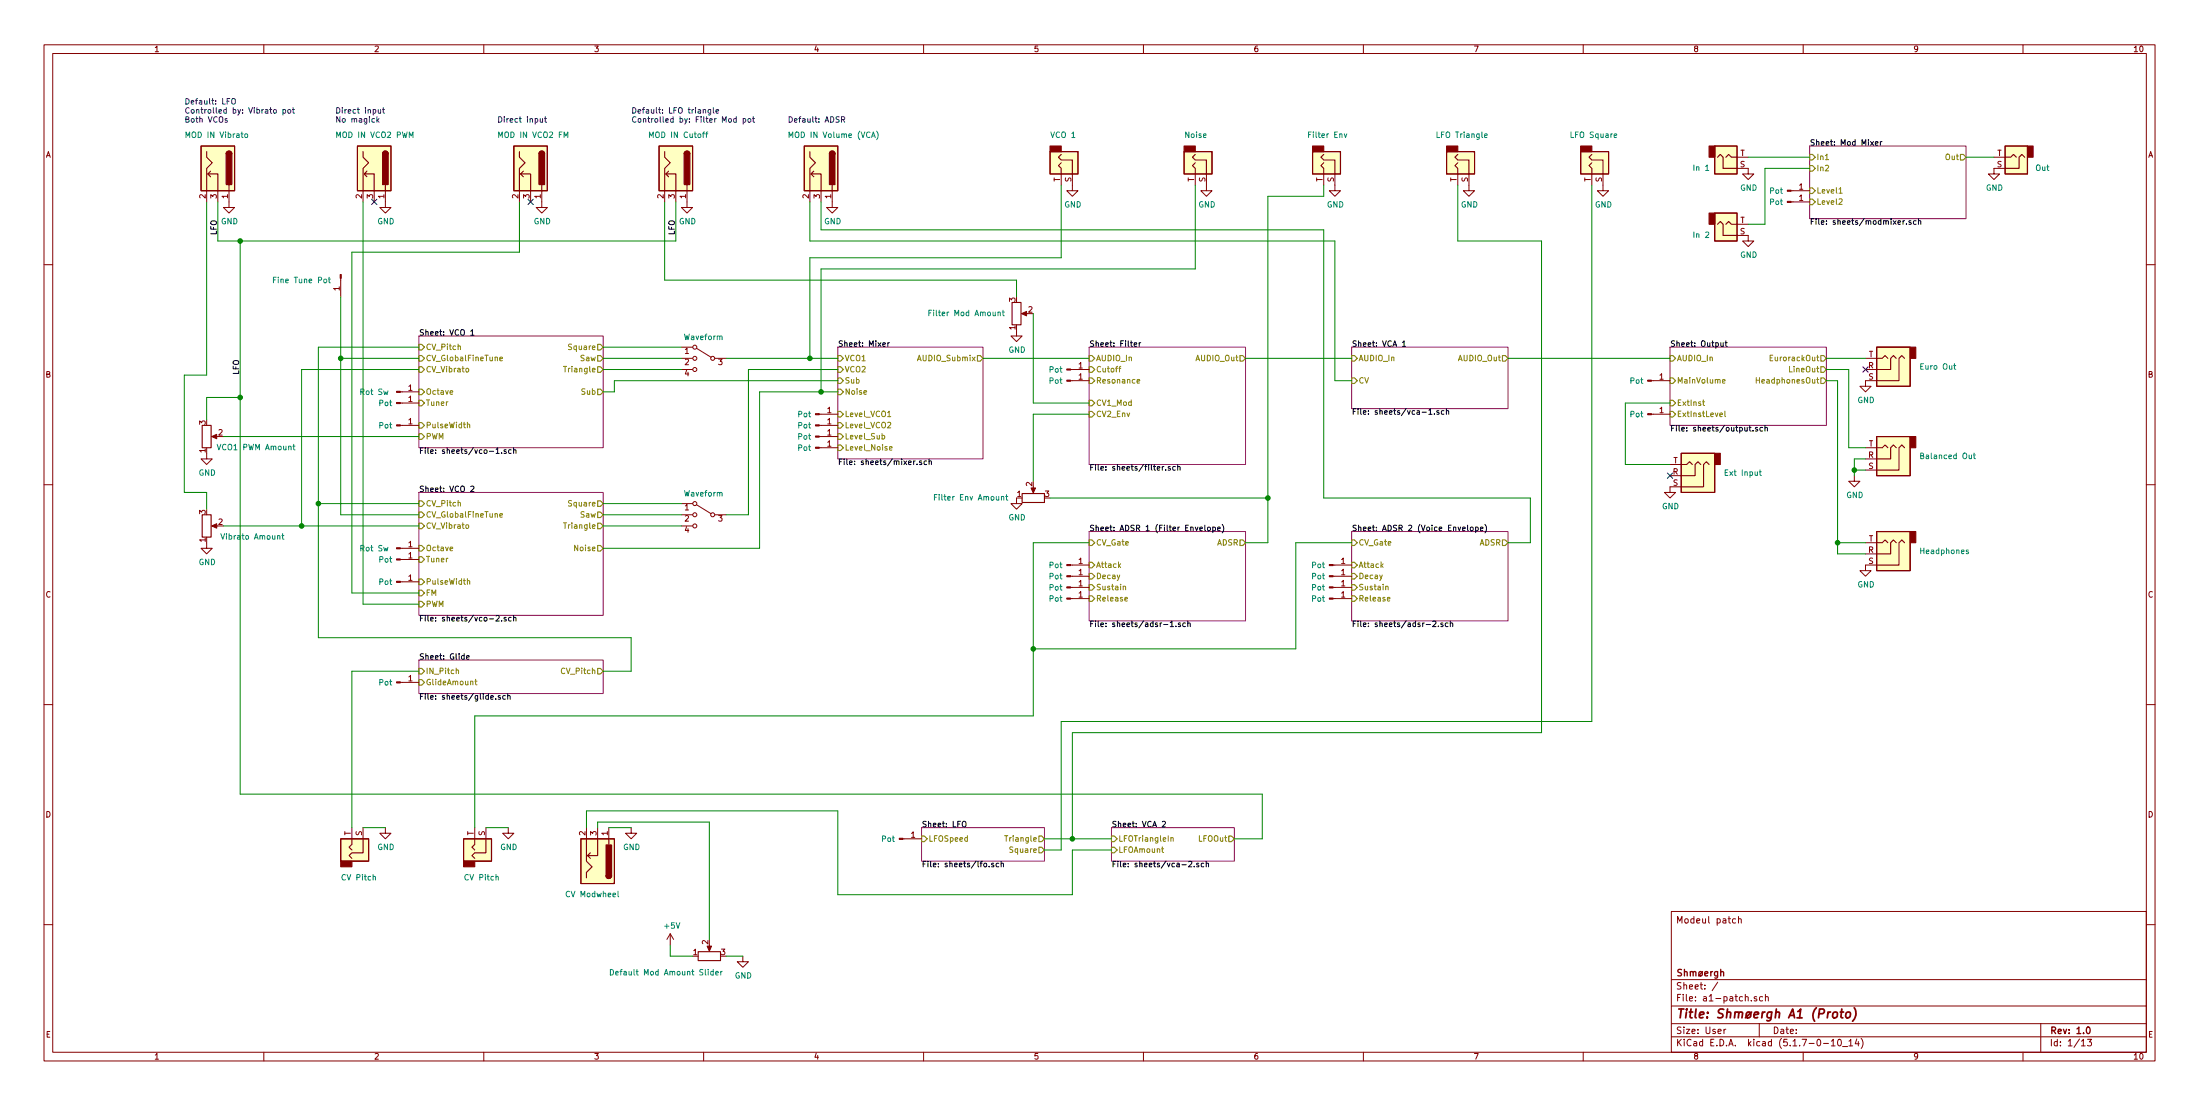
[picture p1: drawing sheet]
EESchema Schematic File Version 4
EELAYER 30 0
EELAYER END
$Descr User 19686 9882
encoding utf-8
Sheet 1 13
Title "Shmøergh A1 (Proto)"
Date ""
Rev "1.0"
Comp "Shmøergh"
Comment1 ""
Comment2 ""
Comment3 ""
Comment4 "Modeul patch"
$EndDescr
$Comp
L Connector:Barrel_Jack_Switch J?
U 1 1
P 1950 1500
F 0 "J?" V 1961 1680 50  0001 L CNN
F 1 "MOD IN Vibrato" V 1650 1200 50  0000 L CNN
F 2 "" H 2000 1460 50  0001 C CNN
F 3 "~" H 2000 1460 50  0001 C CNN
	1    1950 1500
	0    1    1    0   
$EndComp
Wire Wire Line
	5400 3100 6100 3100
$Comp
L Connector:Conn_01x01_Male J?
U 1 1
P 7300 3800
F 0 "J?" H 7408 3981 50  0001 C CNN
F 1 "Pot" H 7200 3800 50  0000 C CNN
F 2 "" H 7300 3800 50  0001 C CNN
F 3 "~" H 7300 3800 50  0001 C CNN
	1    7300 3800
	1    0    0    -1  
$EndComp
$Comp
L Connector:Conn_01x01_Male J?
U 1 1
P 7300 3900
F 0 "J?" H 7408 4081 50  0001 C CNN
F 1 "Pot" H 7200 3900 50  0000 C CNN
F 2 "" H 7300 3900 50  0001 C CNN
F 3 "~" H 7300 3900 50  0001 C CNN
	1    7300 3900
	1    0    0    -1  
$EndComp
$Comp
L Connector:Conn_01x01_Male J?
U 1 1
P 7300 4000
F 0 "J?" H 7408 4181 50  0001 C CNN
F 1 "Pot" H 7200 4000 50  0000 C CNN
F 2 "" H 7300 4000 50  0001 C CNN
F 3 "~" H 7300 4000 50  0001 C CNN
	1    7300 4000
	1    0    0    -1  
$EndComp
$Comp
L Connector:Conn_01x01_Male J?
U 1 1
P 3550 3500
F 0 "J?" H 3658 3681 50  0001 C CNN
F 1 "Rot Sw" H 3350 3500 50  0000 C CNN
F 2 "" H 3550 3500 50  0001 C CNN
F 3 "~" H 3550 3500 50  0001 C CNN
	1    3550 3500
	1    0    0    -1  
$EndComp
$Comp
L Connector:Conn_01x01_Male J?
U 1 1
P 7300 3700
F 0 "J?" H 7408 3881 50  0001 C CNN
F 1 "Pot" H 7200 3700 50  0000 C CNN
F 2 "" H 7300 3700 50  0001 C CNN
F 3 "~" H 7300 3700 50  0001 C CNN
	1    7300 3700
	1    0    0    -1  
$EndComp
Wire Wire Line
	6100 4500 5400 4500
Wire Wire Line
	6100 4600 5400 4600
Wire Wire Line
	6100 4700 5400 4700
Wire Wire Line
	5400 3300 6100 3300
Wire Wire Line
	5400 3200 6100 3200
Wire Wire Line
	7500 3300 6700 3300
Wire Wire Line
	6700 3300 6700 4600
Wire Wire Line
	6500 4600 6700 4600
Wire Wire Line
	6800 3500 7350 3500
$Comp
L Connector:Conn_01x01_Male J?
U 1 1
P 3550 3800
F 0 "J?" H 3658 3981 50  0001 C CNN
F 1 "Pot" H 3450 3800 50  0000 C CNN
F 2 "" H 3550 3800 50  0001 C CNN
F 3 "~" H 3550 3800 50  0001 C CNN
	1    3550 3800
	1    0    0    -1  
$EndComp
$Comp
L Connector:Conn_01x01_Male J?
U 1 1
P 3550 3600
F 0 "J?" H 3658 3781 50  0001 C CNN
F 1 "Pot" H 3450 3600 50  0000 C CNN
F 2 "" H 3550 3600 50  0001 C CNN
F 3 "~" H 3550 3600 50  0001 C CNN
	1    3550 3600
	1    0    0    -1  
$EndComp
$Comp
L Connector:Conn_01x01_Male J?
U 1 1
P 3550 4900
F 0 "J?" H 3658 5081 50  0001 C CNN
F 1 "Rot Sw" H 3350 4900 50  0000 C CNN
F 2 "" H 3550 4900 50  0001 C CNN
F 3 "~" H 3550 4900 50  0001 C CNN
	1    3550 4900
	1    0    0    -1  
$EndComp
$Comp
L Connector:Conn_01x01_Male J?
U 1 1
P 3550 5200
F 0 "J?" H 3658 5381 50  0001 C CNN
F 1 "Pot" H 3450 5200 50  0000 C CNN
F 2 "" H 3550 5200 50  0001 C CNN
F 3 "~" H 3550 5200 50  0001 C CNN
	1    3550 5200
	1    0    0    -1  
$EndComp
$Comp
L Connector:Conn_01x01_Male J?
U 1 1
P 3550 5000
F 0 "J?" H 3658 5181 50  0001 C CNN
F 1 "Pot" H 3450 5000 50  0000 C CNN
F 2 "" H 3550 5000 50  0001 C CNN
F 3 "~" H 3550 5000 50  0001 C CNN
	1    3550 5000
	1    0    0    -1  
$EndComp
Wire Wire Line
	8800 3200 9750 3200
Wire Wire Line
	5400 4900 6800 4900
Wire Wire Line
	6800 4900 6800 3500
Wire Wire Line
	7500 3400 5500 3400
Wire Wire Line
	5500 3400 5500 3500
Wire Wire Line
	5500 3500 5400 3500
$Comp
L Connector:Conn_01x01_Male J?
U 1 1
P 9550 3300
F 0 "J?" H 9658 3481 50  0001 C CNN
F 1 "Pot" H 9450 3300 50  0000 C CNN
F 2 "" H 9550 3300 50  0001 C CNN
F 3 "~" H 9550 3300 50  0001 C CNN
	1    9550 3300
	1    0    0    -1  
$EndComp
$Comp
L Connector:Conn_01x01_Male J?
U 1 1
P 9550 3400
F 0 "J?" H 9658 3581 50  0001 C CNN
F 1 "Pot" H 9450 3400 50  0000 C CNN
F 2 "" H 9550 3400 50  0001 C CNN
F 3 "~" H 9550 3400 50  0001 C CNN
	1    9550 3400
	1    0    0    -1  
$EndComp
$Comp
L Switch:SW_SP3T SW?
U 1 1
P 6300 3200
F 0 "SW?" H 6300 3483 50  0001 C CNN
F 1 "Waveform" H 6300 3391 50  0000 C CNN
F 2 "" H 5675 3375 50  0001 C CNN
F 3 "~" H 5675 3375 50  0001 C CNN
	1    6300 3200
	-1   0    0    -1  
$EndComp
$Comp
L Switch:SW_SP3T SW?
U 1 1
P 6300 4600
F 0 "SW?" H 6300 4883 50  0001 C CNN
F 1 "Waveform" H 6300 4791 50  0000 C CNN
F 2 "" H 5675 4775 50  0001 C CNN
F 3 "~" H 5675 4775 50  0001 C CNN
	1    6300 4600
	-1   0    0    -1  
$EndComp
Wire Wire Line
	11150 3200 12100 3200
$Comp
L Connector:Conn_01x01_Male J?
U 1 1
P 11900 5350
F 0 "J?" H 12008 5531 50  0001 C CNN
F 1 "Pot" H 11800 5350 50  0000 C CNN
F 2 "" H 11900 5350 50  0001 C CNN
F 3 "~" H 11900 5350 50  0001 C CNN
	1    11900 5350
	1    0    0    -1  
$EndComp
$Comp
L Connector:Conn_01x01_Male J?
U 1 1
P 11900 5250
F 0 "J?" H 12008 5431 50  0001 C CNN
F 1 "Pot" H 11800 5250 50  0000 C CNN
F 2 "" H 11900 5250 50  0001 C CNN
F 3 "~" H 11900 5250 50  0001 C CNN
	1    11900 5250
	1    0    0    -1  
$EndComp
$Comp
L Connector:Conn_01x01_Male J?
U 1 1
P 11900 5150
F 0 "J?" H 12008 5331 50  0001 C CNN
F 1 "Pot" H 11800 5150 50  0000 C CNN
F 2 "" H 11900 5150 50  0001 C CNN
F 3 "~" H 11900 5150 50  0001 C CNN
	1    11900 5150
	1    0    0    -1  
$EndComp
$Comp
L Connector:Conn_01x01_Male J?
U 1 1
P 11900 5050
F 0 "J?" H 12008 5231 50  0001 C CNN
F 1 "Pot" H 11800 5050 50  0000 C CNN
F 2 "" H 11900 5050 50  0001 C CNN
F 3 "~" H 11900 5050 50  0001 C CNN
	1    11900 5050
	1    0    0    -1  
$EndComp
Wire Wire Line
	13500 4850 13700 4850
Wire Wire Line
	11350 4450 11350 4850
Wire Wire Line
	11350 4850 11150 4850
$Comp
L Connector:Conn_01x01_Male J?
U 1 1
P 9550 5050
F 0 "J?" H 9658 5231 50  0001 C CNN
F 1 "Pot" H 9450 5050 50  0000 C CNN
F 2 "" H 9550 5050 50  0001 C CNN
F 3 "~" H 9550 5050 50  0001 C CNN
	1    9550 5050
	1    0    0    -1  
$EndComp
$Comp
L Connector:Conn_01x01_Male J?
U 1 1
P 9550 5150
F 0 "J?" H 9658 5331 50  0001 C CNN
F 1 "Pot" H 9450 5150 50  0000 C CNN
F 2 "" H 9550 5150 50  0001 C CNN
F 3 "~" H 9550 5150 50  0001 C CNN
	1    9550 5150
	1    0    0    -1  
$EndComp
$Comp
L Connector:Conn_01x01_Male J?
U 1 1
P 9550 5250
F 0 "J?" H 9658 5431 50  0001 C CNN
F 1 "Pot" H 9450 5250 50  0000 C CNN
F 2 "" H 9550 5250 50  0001 C CNN
F 3 "~" H 9550 5250 50  0001 C CNN
	1    9550 5250
	1    0    0    -1  
$EndComp
$Comp
L Connector:Conn_01x01_Male J?
U 1 1
P 9550 5350
F 0 "J?" H 9658 5531 50  0001 C CNN
F 1 "Pot" H 9450 5350 50  0000 C CNN
F 2 "" H 9550 5350 50  0001 C CNN
F 3 "~" H 9550 5350 50  0001 C CNN
	1    9550 5350
	1    0    0    -1  
$EndComp
Wire Wire Line
	13700 4850 13700 4450
Wire Wire Line
	13700 4450 11850 4450
$Comp
L Connector:Conn_01x01_Male J?
U 1 1
P 14750 3400
F 0 "J?" H 14858 3581 50  0001 C CNN
F 1 "Pot" H 14650 3400 50  0000 C CNN
F 2 "" H 14750 3400 50  0001 C CNN
F 3 "~" H 14750 3400 50  0001 C CNN
	1    14750 3400
	1    0    0    -1  
$EndComp
$Comp
L Connector:Conn_01x01_Male J?
U 1 1
P 14750 3700
F 0 "J?" H 14858 3881 50  0001 C CNN
F 1 "Pot" H 14650 3700 50  0000 C CNN
F 2 "" H 14750 3700 50  0001 C CNN
F 3 "~" H 14750 3700 50  0001 C CNN
	1    14750 3700
	1    0    0    -1  
$EndComp
Wire Wire Line
	5400 6000 5650 6000
Wire Wire Line
	5650 6000 5650 5700
Wire Wire Line
	5650 5700 2850 5700
Wire Wire Line
	2850 5700 2850 4500
Wire Wire Line
	2850 4500 3750 4500
Wire Wire Line
	3750 3100 2850 3100
Wire Wire Line
	2850 3100 2850 4500
Connection ~ 2850 4500
$Comp
L Connector:Conn_01x01_Male J?
U 1 1
P 8050 7500
F 0 "J?" H 8158 7681 50  0001 C CNN
F 1 "Pot" H 7950 7500 50  0000 C CNN
F 2 "" H 8050 7500 50  0001 C CNN
F 3 "~" H 8050 7500 50  0001 C CNN
	1    8050 7500
	1    0    0    -1  
$EndComp
Wire Wire Line
	9350 7500 9600 7500
Wire Wire Line
	11050 7500 11300 7500
Wire Wire Line
	11300 7500 11300 7100
Wire Wire Line
	11300 7100 2150 7100
$Comp
L power:GND #PWR?
U 1 1
P 2050 1800
F 0 "#PWR?" H 2050 1550 50  0001 C CNN
F 1 "GND" H 2055 1627 50  0000 C CNN
F 2 "" H 2050 1800 50  0001 C CNN
F 3 "" H 2050 1800 50  0001 C CNN
	1    2050 1800
	1    0    0    -1  
$EndComp
$Comp
L Device:R_POT RV?
U 1 1
P 1850 3900
F 0 "RV?" H 1780 3854 50  0001 R CNN
F 1 "VCO1 PWM Amount" H 2650 4000 50  0000 R CNN
F 2 "" H 1850 3900 50  0001 C CNN
F 3 "~" H 1850 3900 50  0001 C CNN
	1    1850 3900
	1    0    0    1   
$EndComp
Wire Wire Line
	3750 3900 2000 3900
$Comp
L power:GND #PWR?
U 1 1
P 1850 4050
F 0 "#PWR?" H 1850 3800 50  0001 C CNN
F 1 "GND" H 1855 3877 50  0000 C CNN
F 2 "" H 1850 4050 50  0001 C CNN
F 3 "" H 1850 4050 50  0001 C CNN
	1    1850 4050
	1    0    0    -1  
$EndComp
$Comp
L Device:R_POT RV?
U 1 1
P 1850 4700
F 0 "RV?" H 1780 4654 50  0001 R CNN
F 1 "Vibrato Amount" H 2550 4800 50  0000 R CNN
F 2 "" H 1850 4700 50  0001 C CNN
F 3 "~" H 1850 4700 50  0001 C CNN
	1    1850 4700
	1    0    0    1   
$EndComp
$Comp
L power:GND #PWR?
U 1 1
P 1850 4850
F 0 "#PWR?" H 1850 4600 50  0001 C CNN
F 1 "GND" H 1855 4677 50  0000 C CNN
F 2 "" H 1850 4850 50  0001 C CNN
F 3 "" H 1850 4850 50  0001 C CNN
	1    1850 4850
	1    0    0    -1  
$EndComp
Wire Wire Line
	3750 4700 2700 4700
Wire Wire Line
	3750 3300 2700 3300
Wire Wire Line
	2700 3300 2700 4700
Connection ~ 2700 4700
Wire Wire Line
	2700 4700 2000 4700
Wire Wire Line
	1850 4550 1850 4400
Wire Wire Line
	1850 4400 1650 4400
$Comp
L Connector:Conn_01x01_Male J?
U 1 1
P 3050 2450
F 0 "J?" H 3158 2631 50  0001 C CNN
F 1 "Fine Tune Pot" V 3100 2100 50  0000 C CNN
F 2 "" H 3050 2450 50  0001 C CNN
F 3 "~" H 3050 2450 50  0001 C CNN
	1    3050 2450
	0    1    1    0   
$EndComp
Wire Wire Line
	3050 2650 3050 3200
Wire Wire Line
	3050 3200 3750 3200
Wire Wire Line
	3050 3200 3050 4600
Wire Wire Line
	3050 4600 3750 4600
Connection ~ 3050 3200
$Comp
L Connector:Conn_01x01_Male J?
U 1 1
P 3550 6100
F 0 "J?" H 3658 6281 50  0001 C CNN
F 1 "Pot" H 3450 6100 50  0000 C CNN
F 2 "" H 3550 6100 50  0001 C CNN
F 3 "~" H 3550 6100 50  0001 C CNN
	1    3550 6100
	1    0    0    -1  
$EndComp
$Comp
L power:GND #PWR?
U 1 1
P 3450 7400
F 0 "#PWR?" H 3450 7150 50  0001 C CNN
F 1 "GND" H 3455 7227 50  0000 C CNN
F 2 "" H 3450 7400 50  0001 C CNN
F 3 "" H 3450 7400 50  0001 C CNN
	1    3450 7400
	1    0    0    -1  
$EndComp
$Comp
L power:GND #PWR?
U 1 1
P 4550 7400
F 0 "#PWR?" H 4550 7150 50  0001 C CNN
F 1 "GND" H 4555 7227 50  0000 C CNN
F 2 "" H 4550 7400 50  0001 C CNN
F 3 "" H 4550 7400 50  0001 C CNN
	1    4550 7400
	1    0    0    -1  
$EndComp
Wire Wire Line
	12100 4850 11600 4850
Wire Wire Line
	11600 4850 11600 5800
$Comp
L Connector:Barrel_Jack_Switch J?
U 1 1
P 7350 1500
F 0 "J?" V 7361 1680 50  0001 L CNN
F 1 "MOD IN Volume (VCA)" V 7050 1200 50  0000 L CNN
F 2 "" H 7400 1460 50  0001 C CNN
F 3 "~" H 7400 1460 50  0001 C CNN
	1    7350 1500
	0    1    1    0   
$EndComp
$Comp
L power:GND #PWR?
U 1 1
P 7450 1800
F 0 "#PWR?" H 7450 1550 50  0001 C CNN
F 1 "GND" H 7455 1627 50  0000 C CNN
F 2 "" H 7450 1800 50  0001 C CNN
F 3 "" H 7450 1800 50  0001 C CNN
	1    7450 1800
	1    0    0    -1  
$EndComp
$Comp
L Connector:Barrel_Jack_Switch J?
U 1 1
P 6050 1500
F 0 "J?" V 6061 1680 50  0001 L CNN
F 1 "MOD IN Cutoff" V 5750 1250 50  0000 L CNN
F 2 "" H 6100 1460 50  0001 C CNN
F 3 "~" H 6100 1460 50  0001 C CNN
	1    6050 1500
	0    1    1    0   
$EndComp
$Comp
L power:GND #PWR?
U 1 1
P 6150 1800
F 0 "#PWR?" H 6150 1550 50  0001 C CNN
F 1 "GND" H 6155 1627 50  0000 C CNN
F 2 "" H 6150 1800 50  0001 C CNN
F 3 "" H 6150 1800 50  0001 C CNN
	1    6150 1800
	1    0    0    -1  
$EndComp
Wire Wire Line
	11600 5800 9250 5800
Wire Wire Line
	9250 5800 9250 4850
Wire Wire Line
	9250 4850 9750 4850
Connection ~ 9250 5800
Text Label 6050 2100 1    50   ~ 0
LFO
Text Label 1950 2100 1    50   ~ 0
LFO
$Comp
L Connector:Barrel_Jack_Switch J?
U 1 1
P 4750 1500
F 0 "J?" V 4761 1680 50  0001 L CNN
F 1 "MOD IN VCO2 FM" V 4450 1200 50  0000 L CNN
F 2 "" H 4800 1460 50  0001 C CNN
F 3 "~" H 4800 1460 50  0001 C CNN
	1    4750 1500
	0    1    1    0   
$EndComp
NoConn ~ 4750 1800
$Comp
L power:GND #PWR?
U 1 1
P 4850 1800
F 0 "#PWR?" H 4850 1550 50  0001 C CNN
F 1 "GND" H 4855 1627 50  0000 C CNN
F 2 "" H 4850 1800 50  0001 C CNN
F 3 "" H 4850 1800 50  0001 C CNN
	1    4850 1800
	1    0    0    -1  
$EndComp
Wire Wire Line
	3750 5300 3150 5300
Wire Wire Line
	16700 3200 16350 3200
$Comp
L power:GND #PWR?
U 1 1
P 16700 3400
F 0 "#PWR?" H 16700 3150 50  0001 C CNN
F 1 "GND" H 16705 3227 50  0000 C CNN
F 2 "" H 16700 3400 50  0001 C CNN
F 3 "" H 16700 3400 50  0001 C CNN
	1    16700 3400
	1    0    0    -1  
$EndComp
NoConn ~ 16700 3300
$Comp
L power:GND #PWR?
U 1 1
P 16600 4250
F 0 "#PWR?" H 16600 4000 50  0001 C CNN
F 1 "GND" H 16605 4077 50  0000 C CNN
F 2 "" H 16600 4250 50  0001 C CNN
F 3 "" H 16600 4250 50  0001 C CNN
	1    16600 4250
	1    0    0    -1  
$EndComp
Wire Wire Line
	16700 4200 16600 4200
Wire Wire Line
	16600 4200 16600 4250
Wire Wire Line
	16700 4100 16600 4100
Wire Wire Line
	16600 4100 16600 4200
Connection ~ 16600 4200
Wire Wire Line
	16350 3300 16550 3300
Wire Wire Line
	16550 3300 16550 4000
Wire Wire Line
	16700 4000 16550 4000
$Comp
L Connector:AudioJack3 J?
U 1 1
P 16900 3300
F 0 "J?" H 16620 3325 50  0001 R CNN
F 1 "Euro Out" H 16620 3279 50  0000 R CNN
F 2 "" H 16900 3300 50  0001 C CNN
F 3 "~" H 16900 3300 50  0001 C CNN
	1    16900 3300
	-1   0    0    1   
$EndComp
$Comp
L Connector:AudioJack3 J?
U 1 1
P 16900 4100
F 0 "J?" H 16620 4125 50  0001 R CNN
F 1 "Balanced Out" H 16620 4079 50  0000 R CNN
F 2 "" H 16900 4100 50  0001 C CNN
F 3 "~" H 16900 4100 50  0001 C CNN
	1    16900 4100
	-1   0    0    1   
$EndComp
Wire Wire Line
	16350 3400 16450 3400
Wire Wire Line
	16450 3400 16450 4850
Wire Wire Line
	16450 4850 16700 4850
Wire Wire Line
	16450 4850 16450 4950
Wire Wire Line
	16450 4950 16700 4950
Connection ~ 16450 4850
$Comp
L power:GND #PWR?
U 1 1
P 16700 5050
F 0 "#PWR?" H 16700 4800 50  0001 C CNN
F 1 "GND" H 16705 4877 50  0000 C CNN
F 2 "" H 16700 5050 50  0001 C CNN
F 3 "" H 16700 5050 50  0001 C CNN
	1    16700 5050
	1    0    0    -1  
$EndComp
$Comp
L Connector:AudioJack3 J?
U 1 1
P 16900 4950
F 0 "J?" H 16620 4975 50  0001 R CNN
F 1 "Headphones" H 16620 4929 50  0000 R CNN
F 2 "" H 16900 4950 50  0001 C CNN
F 3 "~" H 16900 4950 50  0001 C CNN
	1    16900 4950
	-1   0    0    1   
$EndComp
$Comp
L Connector:AudioJack3 J?
U 1 1
P 15150 4250
F 0 "J?" H 14870 4275 50  0001 R CNN
F 1 "Ext Input" H 14870 4229 50  0000 R CNN
F 2 "" H 15150 4250 50  0001 C CNN
F 3 "~" H 15150 4250 50  0001 C CNN
	1    15150 4250
	-1   0    0    1   
$EndComp
NoConn ~ 14950 4250
$Comp
L power:GND #PWR?
U 1 1
P 14950 4350
F 0 "#PWR?" H 14950 4100 50  0001 C CNN
F 1 "GND" H 14955 4177 50  0000 C CNN
F 2 "" H 14950 4350 50  0001 C CNN
F 3 "" H 14950 4350 50  0001 C CNN
	1    14950 4350
	1    0    0    -1  
$EndComp
Wire Wire Line
	1950 1800 1950 2150
Wire Wire Line
	4650 1800 4650 2250
Wire Wire Line
	4650 2250 3150 2250
Wire Wire Line
	3150 2250 3150 5300
$Comp
L Connector:Barrel_Jack_Switch J?
U 1 1
P 3350 1500
F 0 "J?" V 3361 1680 50  0001 L CNN
F 1 "MOD IN VCO2 PWM" V 3050 1150 50  0000 L CNN
F 2 "" H 3400 1460 50  0001 C CNN
F 3 "~" H 3400 1460 50  0001 C CNN
	1    3350 1500
	0    1    1    0   
$EndComp
NoConn ~ 3350 1800
$Comp
L power:GND #PWR?
U 1 1
P 3450 1800
F 0 "#PWR?" H 3450 1550 50  0001 C CNN
F 1 "GND" H 3455 1627 50  0000 C CNN
F 2 "" H 3450 1800 50  0001 C CNN
F 3 "" H 3450 1800 50  0001 C CNN
	1    3450 1800
	1    0    0    -1  
$EndComp
Wire Wire Line
	3250 1800 3250 5400
Wire Wire Line
	3250 5400 3750 5400
Wire Wire Line
	5950 1800 5950 2500
Wire Wire Line
	6050 1800 6050 2150
Wire Wire Line
	7250 1800 7250 2150
Wire Wire Line
	7250 2150 11950 2150
$Comp
L Connector:AudioJack2 J?
U 1 1
P 9500 1450
F 0 "J?" V 9486 1638 50  0001 L CNN
F 1 "VCO 1" V 9250 1350 50  0000 L CNN
F 2 "" H 9500 1450 50  0001 C CNN
F 3 "~" H 9500 1450 50  0001 C CNN
	1    9500 1450
	0    1    1    0   
$EndComp
$Comp
L power:GND #PWR?
U 1 1
P 9600 1650
F 0 "#PWR?" H 9600 1400 50  0001 C CNN
F 1 "GND" H 9605 1477 50  0000 C CNN
F 2 "" H 9600 1650 50  0001 C CNN
F 3 "" H 9600 1650 50  0001 C CNN
	1    9600 1650
	1    0    0    -1  
$EndComp
$Comp
L Connector:AudioJack2 J?
U 1 1
P 10700 1450
F 0 "J?" V 10686 1638 50  0001 L CNN
F 1 "Noise" V 10450 1350 50  0000 L CNN
F 2 "" H 10700 1450 50  0001 C CNN
F 3 "~" H 10700 1450 50  0001 C CNN
	1    10700 1450
	0    1    1    0   
$EndComp
$Comp
L Connector:AudioJack2 J?
U 1 1
P 11850 1450
F 0 "J?" V 11836 1638 50  0001 L CNN
F 1 "Filter Env" V 11600 1300 50  0000 L CNN
F 2 "" H 11850 1450 50  0001 C CNN
F 3 "~" H 11850 1450 50  0001 C CNN
	1    11850 1450
	0    1    1    0   
$EndComp
$Comp
L Connector:AudioJack2 J?
U 1 1
P 13050 1450
F 0 "J?" V 13036 1638 50  0001 L CNN
F 1 "LFO Triangle" V 12800 1250 50  0000 L CNN
F 2 "" H 13050 1450 50  0001 C CNN
F 3 "~" H 13050 1450 50  0001 C CNN
	1    13050 1450
	0    1    1    0   
$EndComp
$Comp
L Connector:AudioJack2 J?
U 1 1
P 14250 1450
F 0 "J?" V 14236 1638 50  0001 L CNN
F 1 "LFO Square" V 14000 1250 50  0000 L CNN
F 2 "" H 14250 1450 50  0001 C CNN
F 3 "~" H 14250 1450 50  0001 C CNN
	1    14250 1450
	0    1    1    0   
$EndComp
$Comp
L power:GND #PWR?
U 1 1
P 10800 1650
F 0 "#PWR?" H 10800 1400 50  0001 C CNN
F 1 "GND" H 10805 1477 50  0000 C CNN
F 2 "" H 10800 1650 50  0001 C CNN
F 3 "" H 10800 1650 50  0001 C CNN
	1    10800 1650
	1    0    0    -1  
$EndComp
$Comp
L power:GND #PWR?
U 1 1
P 11950 1650
F 0 "#PWR?" H 11950 1400 50  0001 C CNN
F 1 "GND" H 11955 1477 50  0000 C CNN
F 2 "" H 11950 1650 50  0001 C CNN
F 3 "" H 11950 1650 50  0001 C CNN
	1    11950 1650
	1    0    0    -1  
$EndComp
$Comp
L power:GND #PWR?
U 1 1
P 13150 1650
F 0 "#PWR?" H 13150 1400 50  0001 C CNN
F 1 "GND" H 13155 1477 50  0000 C CNN
F 2 "" H 13150 1650 50  0001 C CNN
F 3 "" H 13150 1650 50  0001 C CNN
	1    13150 1650
	1    0    0    -1  
$EndComp
$Comp
L power:GND #PWR?
U 1 1
P 14350 1650
F 0 "#PWR?" H 14350 1400 50  0001 C CNN
F 1 "GND" H 14355 1477 50  0000 C CNN
F 2 "" H 14350 1650 50  0001 C CNN
F 3 "" H 14350 1650 50  0001 C CNN
	1    14350 1650
	1    0    0    -1  
$EndComp
$Comp
L Device:R_POT RV?
U 1 1
P 9100 2800
F 0 "RV?" H 9030 2754 50  0001 R CNN
F 1 "Filter Mod Amount" H 9000 2800 50  0000 R CNN
F 2 "" H 9100 2800 50  0001 C CNN
F 3 "~" H 9100 2800 50  0001 C CNN
	1    9100 2800
	1    0    0    1   
$EndComp
Wire Wire Line
	9250 2800 9250 3600
Wire Wire Line
	9250 3600 9750 3600
Wire Wire Line
	9100 2500 9100 2650
Wire Wire Line
	5950 2500 9100 2500
$Comp
L power:GND #PWR?
U 1 1
P 9100 2950
F 0 "#PWR?" H 9100 2700 50  0001 C CNN
F 1 "GND" H 9105 2777 50  0000 C CNN
F 2 "" H 9100 2950 50  0001 C CNN
F 3 "" H 9100 2950 50  0001 C CNN
	1    9100 2950
	1    0    0    -1  
$EndComp
$Comp
L Device:R_POT RV?
U 1 1
P 9250 4450
F 0 "RV?" H 9180 4404 50  0001 R CNN
F 1 "Filter Env Amount" V 9250 5350 50  0000 R CNN
F 2 "" H 9250 4450 50  0001 C CNN
F 3 "~" H 9250 4450 50  0001 C CNN
	1    9250 4450
	0    -1   -1   0   
$EndComp
$Comp
L power:GND #PWR?
U 1 1
P 9100 4450
F 0 "#PWR?" H 9100 4200 50  0001 C CNN
F 1 "GND" H 9105 4277 50  0000 C CNN
F 2 "" H 9100 4450 50  0001 C CNN
F 3 "" H 9100 4450 50  0001 C CNN
	1    9100 4450
	1    0    0    -1  
$EndComp
Wire Wire Line
	11350 4450 9400 4450
Wire Wire Line
	9250 4300 9250 3700
Wire Wire Line
	9250 3700 9750 3700
Wire Wire Line
	7350 3500 7350 2400
Wire Wire Line
	7350 2400 10700 2400
Wire Wire Line
	10700 2400 10700 1650
Connection ~ 7350 3500
Wire Wire Line
	7350 3500 7500 3500
Wire Wire Line
	7250 2300 9500 2300
Wire Wire Line
	9500 2300 9500 1650
Wire Wire Line
	6500 3200 7250 3200
Wire Wire Line
	7250 2300 7250 3200
Connection ~ 7250 3200
Wire Wire Line
	7250 3200 7500 3200
Wire Wire Line
	14950 3600 14550 3600
Wire Wire Line
	14550 3600 14550 4150
Wire Wire Line
	14550 4150 14950 4150
Wire Wire Line
	9600 7500 9600 6550
Wire Wire Line
	9600 6550 13800 6550
Wire Wire Line
	13800 6550 13800 2150
Wire Wire Line
	13800 2150 13050 2150
Wire Wire Line
	13050 2150 13050 1650
Connection ~ 9600 7500
Wire Wire Line
	9600 7500 9950 7500
Wire Wire Line
	9350 7600 9500 7600
Wire Wire Line
	9500 7600 9500 6450
Wire Wire Line
	9500 6450 14250 6450
Wire Wire Line
	14250 6450 14250 1650
Wire Wire Line
	13500 3200 14950 3200
$Comp
L Connector:Conn_01x01_Male J?
U 1 1
P 16000 1700
F 0 "J?" H 16108 1881 50  0001 C CNN
F 1 "Pot" H 15900 1700 50  0000 C CNN
F 2 "" H 16000 1700 50  0001 C CNN
F 3 "~" H 16000 1700 50  0001 C CNN
	1    16000 1700
	1    0    0    -1  
$EndComp
$Comp
L Connector:Conn_01x01_Male J?
U 1 1
P 16000 1800
F 0 "J?" H 16108 1981 50  0001 C CNN
F 1 "Pot" H 15900 1800 50  0000 C CNN
F 2 "" H 16000 1800 50  0001 C CNN
F 3 "~" H 16000 1800 50  0001 C CNN
	1    16000 1800
	1    0    0    -1  
$EndComp
$Comp
L Connector:AudioJack2 J?
U 1 1
P 15450 1400
F 0 "J?" V 15436 1588 50  0001 L CNN
F 1 "In 1" H 15150 1500 50  0000 L CNN
F 2 "" H 15450 1400 50  0001 C CNN
F 3 "~" H 15450 1400 50  0001 C CNN
	1    15450 1400
	1    0    0    1   
$EndComp
Wire Wire Line
	15650 1400 16200 1400
$Comp
L power:GND #PWR?
U 1 1
P 15650 1500
F 0 "#PWR?" H 15650 1250 50  0001 C CNN
F 1 "GND" H 15655 1327 50  0000 C CNN
F 2 "" H 15650 1500 50  0001 C CNN
F 3 "" H 15650 1500 50  0001 C CNN
	1    15650 1500
	1    0    0    -1  
$EndComp
$Comp
L Connector:AudioJack2 J?
U 1 1
P 15450 2000
F 0 "J?" V 15436 2188 50  0001 L CNN
F 1 "In 2" H 15150 2100 50  0000 L CNN
F 2 "" H 15450 2000 50  0001 C CNN
F 3 "~" H 15450 2000 50  0001 C CNN
	1    15450 2000
	1    0    0    1   
$EndComp
$Comp
L power:GND #PWR?
U 1 1
P 15650 2100
F 0 "#PWR?" H 15650 1850 50  0001 C CNN
F 1 "GND" H 15655 1927 50  0000 C CNN
F 2 "" H 15650 2100 50  0001 C CNN
F 3 "" H 15650 2100 50  0001 C CNN
	1    15650 2100
	1    0    0    -1  
$EndComp
Wire Wire Line
	15650 2000 15800 2000
Wire Wire Line
	15800 2000 15800 1500
Wire Wire Line
	15800 1500 16200 1500
$Comp
L Connector:AudioJack2 J?
U 1 1
P 18050 1400
F 0 "J?" V 18036 1588 50  0001 L CNN
F 1 "Out" H 17750 1500 50  0000 L CNN
F 2 "" H 18050 1400 50  0001 C CNN
F 3 "~" H 18050 1400 50  0001 C CNN
	1    18050 1400
	-1   0    0    1   
$EndComp
$Comp
L power:GND #PWR?
U 1 1
P 17850 1500
F 0 "#PWR?" H 17850 1250 50  0001 C CNN
F 1 "GND" H 17855 1327 50  0000 C CNN
F 2 "" H 17850 1500 50  0001 C CNN
F 3 "" H 17850 1500 50  0001 C CNN
	1    17850 1500
	1    0    0    -1  
$EndComp
Wire Wire Line
	17850 1400 17600 1400
$Comp
L Connector:Barrel_Jack_Switch J?
U 1 1
P 5350 7700
F 0 "J?" V 5361 7880 50  0001 L CNN
F 1 "CV Modwheel" V 5050 7900 50  0000 R CNN
F 2 "" H 5400 7660 50  0001 C CNN
F 3 "~" H 5400 7660 50  0001 C CNN
	1    5350 7700
	0    1    -1   0   
$EndComp
Wire Wire Line
	9600 7600 9950 7600
$Comp
L power:GND #PWR?
U 1 1
P 5650 7400
F 0 "#PWR?" H 5650 7150 50  0001 C CNN
F 1 "GND" H 5655 7227 50  0000 C CNN
F 2 "" H 5650 7400 50  0001 C CNN
F 3 "" H 5650 7400 50  0001 C CNN
	1    5650 7400
	1    0    0    -1  
$EndComp
Wire Wire Line
	3450 7400 3250 7400
$Comp
L Connector:AudioJack2 J?
U 1 1
P 3150 7600
F 0 "J?" V 3136 7788 50  0001 L CNN
F 1 "CV Pitch" V 2900 7500 50  0000 L CNN
F 2 "" H 3150 7600 50  0001 C CNN
F 3 "~" H 3150 7600 50  0001 C CNN
	1    3150 7600
	0    1    -1   0   
$EndComp
Wire Wire Line
	3150 7400 3150 6000
Wire Wire Line
	3150 6000 3750 6000
$Comp
L Connector:AudioJack2 J?
U 1 1
P 4250 7600
F 0 "J?" V 4236 7788 50  0001 L CNN
F 1 "CV Pitch" V 4000 7500 50  0000 L CNN
F 2 "" H 4250 7600 50  0001 C CNN
F 3 "~" H 4250 7600 50  0001 C CNN
	1    4250 7600
	0    1    -1   0   
$EndComp
Wire Wire Line
	4350 7400 4550 7400
Wire Wire Line
	4250 7400 4250 6400
Wire Wire Line
	4250 6400 9250 6400
Wire Wire Line
	9250 6400 9250 5800
Wire Wire Line
	5650 7400 5450 7400
Wire Wire Line
	5250 7400 5250 7250
Wire Wire Line
	5250 7250 7500 7250
Wire Wire Line
	7500 7250 7500 8000
Wire Wire Line
	7500 8000 9600 8000
Wire Wire Line
	9600 8000 9600 7600
Wire Wire Line
	5350 7400 5350 7350
Wire Wire Line
	5350 7350 6350 7350
Wire Wire Line
	6350 7350 6350 8400
$Comp
L Device:R_POT RV?
U 1 1
P 6350 8550
F 0 "RV?" H 6280 8504 50  0001 R CNN
F 1 "Default Mod Amount Slider" V 6200 9450 50  0000 R CNN
F 2 "" H 6350 8550 50  0001 C CNN
F 3 "~" H 6350 8550 50  0001 C CNN
	1    6350 8550
	0    -1   -1   0   
$EndComp
$Comp
L power:GND #PWR?
U 1 1
P 6650 8550
F 0 "#PWR?" H 6650 8300 50  0001 C CNN
F 1 "GND" H 6655 8377 50  0000 C CNN
F 2 "" H 6650 8550 50  0001 C CNN
F 3 "" H 6650 8550 50  0001 C CNN
	1    6650 8550
	1    0    0    -1  
$EndComp
Wire Wire Line
	6500 8550 6650 8550
$Comp
L power:+5V #PWR?
U 1 1
P 6000 8450
F 0 "#PWR?" H 6000 8300 50  0001 C CNN
F 1 "+5V" H 6015 8623 50  0000 C CNN
F 2 "" H 6000 8450 50  0001 C CNN
F 3 "" H 6000 8450 50  0001 C CNN
	1    6000 8450
	1    0    0    -1  
$EndComp
Wire Wire Line
	6200 8550 6000 8550
Wire Wire Line
	6000 8550 6000 8450
Wire Wire Line
	7350 1800 7350 2050
Wire Wire Line
	7350 2050 11850 2050
Wire Wire Line
	11850 2050 11850 4450
Wire Wire Line
	11950 2150 11950 3400
Wire Wire Line
	11950 3400 12100 3400
Text Notes 7050 1100 0    50   ~ 0
Default: ADSR
Wire Wire Line
	11350 4450 11350 1750
Wire Wire Line
	11350 1750 11850 1750
Wire Wire Line
	11850 1750 11850 1650
Connection ~ 11350 4450
Wire Wire Line
	6050 2150 2150 2150
Wire Wire Line
	2150 3550 1850 3550
Wire Wire Line
	1850 3550 1850 3750
Connection ~ 2150 3550
Wire Wire Line
	2150 3550 2150 7100
Text Label 2150 3350 1    50   ~ 0
LFO
Wire Wire Line
	2150 2150 2150 3550
Wire Wire Line
	1950 2150 2150 2150
Connection ~ 2150 2150
Text Notes 1650 1100 0    50   ~ 0
Default: LFO\nControlled by: Vibrato pot\nBoth VCOs
Text Notes 5650 1100 0    50   ~ 0
Default: LFO triangle\nControlled by: Filter Mod pot
Wire Wire Line
	1850 1800 1850 3350
Wire Wire Line
	1850 3350 1650 3350
Wire Wire Line
	1650 3350 1650 4400
Text Notes 3000 1100 0    50   ~ 0
Direct input\nNo magick
Text Notes 4450 1100 0    50   ~ 0
Direct input
$Sheet
S 3750 3000 1650 1000
U 6195FB7C
F0 "VCO 1" 50
F1 "sheets/vco-1.sch" 50
F2 "Octave" I L 3750 3500 50 
F3 "Tuner" I L 3750 3600 50 
F4 "CV_GlobalFineTune" I L 3750 3200 50 
F5 "Square" O R 5400 3100 50 
F6 "Saw" O R 5400 3200 50 
F7 "Triangle" O R 5400 3300 50 
F8 "PWM" I L 3750 3900 50 
F9 "PulseWidth" I L 3750 3800 50 
F10 "Sub" O R 5400 3500 50 
F11 "CV_Vibrato" I L 3750 3300 50 
F12 "CV_Pitch" I L 3750 3100 50 
$EndSheet
$Sheet
S 3750 4400 1650 1100
U 6195FCE3
F0 "VCO 2" 50
F1 "sheets/vco-2.sch" 50
F2 "Octave" I L 3750 4900 50 
F3 "Tuner" I L 3750 5000 50 
F4 "CV_GlobalFineTune" I L 3750 4600 50 
F5 "PulseWidth" I L 3750 5200 50 
F6 "FM" I L 3750 5300 50 
F7 "Square" O R 5400 4500 50 
F8 "Saw" O R 5400 4600 50 
F9 "Triangle" O R 5400 4700 50 
F10 "Noise" O R 5400 4900 50 
F11 "CV_Vibrato" I L 3750 4700 50 
F12 "CV_Pitch" I L 3750 4500 50 
F13 "PWM" I L 3750 5400 50 
$EndSheet
$Sheet
S 3750 5900 1650 300 
U 6199044F
F0 "Glide" 50
F1 "sheets/glide.sch" 50
F2 "IN_Pitch" I L 3750 6000 50 
F3 "CV_Pitch" O R 5400 6000 50 
F4 "GlideAmount" I L 3750 6100 50 
$EndSheet
$Sheet
S 8250 7400 1100 300 
U 61969865
F0 "LFO" 50
F1 "sheets/lfo.sch" 50
F2 "LFOSpeed" I L 8250 7500 50 
F3 "Triangle" O R 9350 7500 50 
F4 "Square" O R 9350 7600 50 
$EndSheet
$Sheet
S 9950 7400 1100 300 
U 619600B1
F0 "VCA 2" 50
F1 "sheets/vca-2.sch" 50
F2 "LFOTriangleIn" I L 9950 7500 50 
F3 "LFOOut" O R 11050 7500 50 
F4 "LFOAmount" I L 9950 7600 50 
$EndSheet
$Sheet
S 9750 4750 1400 800 
U 61960115
F0 "ADSR 1 (Filter Envelope)" 50
F1 "sheets/adsr-1.sch" 50
F2 "CV_Gate" I L 9750 4850 50 
F3 "Attack" I L 9750 5050 50 
F4 "Decay" I L 9750 5150 50 
F5 "Sustain" I L 9750 5250 50 
F6 "Release" I L 9750 5350 50 
F7 "ADSR" O R 11150 4850 50 
$EndSheet
$Sheet
S 12100 4750 1400 800 
U 619601EC
F0 "ADSR 2 (Voice Envelope)" 50
F1 "sheets/adsr-2.sch" 50
F2 "Attack" I L 12100 5050 50 
F3 "Decay" I L 12100 5150 50 
F4 "Sustain" I L 12100 5250 50 
F5 "Release" I L 12100 5350 50 
F6 "ADSR" O R 13500 4850 50 
F7 "CV_Gate" I L 12100 4850 50 
$EndSheet
$Sheet
S 12100 3100 1400 550 
U 6195FFBF
F0 "VCA 1" 50
F1 "sheets/vca-1.sch" 50
F2 "AUDIO_In" I L 12100 3200 50 
F3 "CV" I L 12100 3400 50 
F4 "AUDIO_Out" O R 13500 3200 50 
$EndSheet
$Sheet
S 9750 3100 1400 1050
U 6195FF74
F0 "Filter" 50
F1 "sheets/filter.sch" 50
F2 "AUDIO_In" I L 9750 3200 50 
F3 "Cutoff" I L 9750 3300 50 
F4 "Resonance" I L 9750 3400 50 
F5 "CV1_Mod" I L 9750 3600 50 
F6 "CV2_Env" I L 9750 3700 50 
F7 "AUDIO_Out" O R 11150 3200 50 
$EndSheet
$Sheet
S 14950 3100 1400 700 
U 619782C8
F0 "Output" 50
F1 "sheets/output.sch" 50
F2 "AUDIO_In" I L 14950 3200 50 
F3 "MainVolume" I L 14950 3400 50 
F4 "EurorackOut" O R 16350 3200 50 
F5 "LineOut" O R 16350 3300 50 
F6 "ExtInst" I L 14950 3600 50 
F7 "ExtInstLevel" I L 14950 3700 50 
F8 "HeadphonesOut" O R 16350 3400 50 
$EndSheet
$Sheet
S 7500 3100 1300 1000
U 6195FE94
F0 "Mixer" 50
F1 "sheets/mixer.sch" 50
F2 "VCO1" I L 7500 3200 50 
F3 "Level_VCO1" I L 7500 3700 50 
F4 "VCO2" I L 7500 3300 50 
F5 "Level_VCO2" I L 7500 3800 50 
F6 "Sub" I L 7500 3400 50 
F7 "Noise" I L 7500 3500 50 
F8 "Level_Sub" I L 7500 3900 50 
F9 "Level_Noise" I L 7500 4000 50 
F10 "AUDIO_Submix" O R 8800 3200 50 
$EndSheet
$Sheet
S 16200 1300 1400 650 
U 61B5EE07
F0 "Mod Mixer" 50
F1 "sheets/modmixer.sch" 50
F2 "In1" I L 16200 1400 50 
F3 "In2" I L 16200 1500 50 
F4 "Level1" I L 16200 1700 50 
F5 "Level2" I L 16200 1800 50 
F6 "Out" O R 17600 1400 50 
$EndSheet
$EndSCHEMATC
